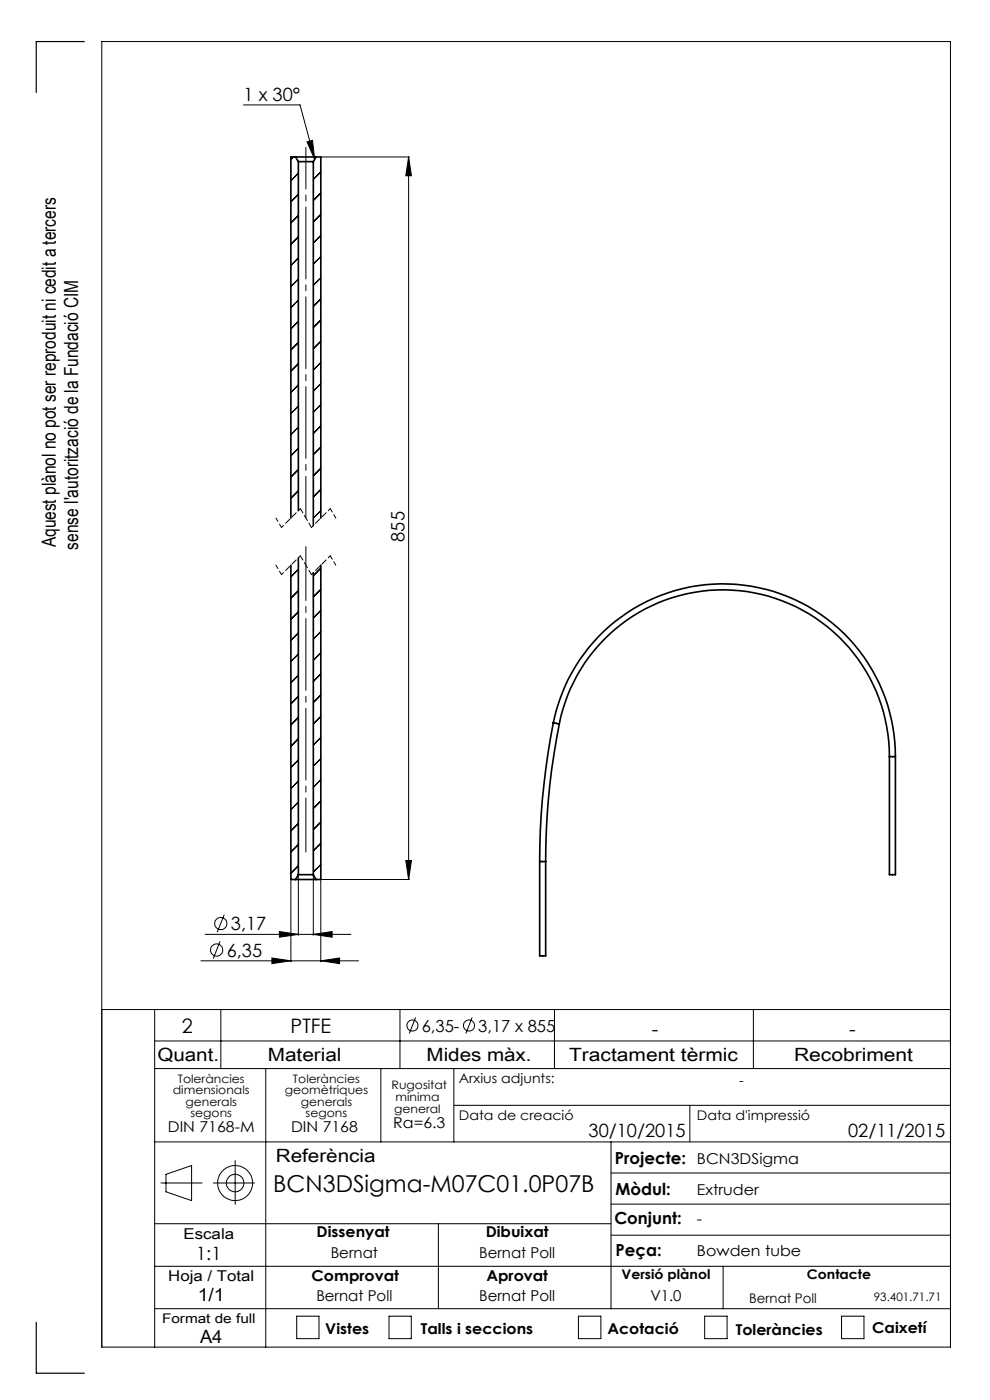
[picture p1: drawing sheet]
<svg xmlns="http://www.w3.org/2000/svg" width="210mm" height="297mm" viewBox="0 0 210 297" stroke-linecap="round" stroke-linejoin="round" font-family="sans-serif">
<g fill="none" stroke="#000" stroke-width=".21">
<path d="M51.6 22.3h12l3.1 11.5M62.3 33.3l-.6 .6M63.3 36.8l-1.6 1.5M65.1 30.1l1.2-.3 .4 4zM68.1 36.5l-1.6 1.6M68.2 33.3h18.7M86.7 33.3v153.3M86.7 33.3l.6 4h-1.2zM63.3 41.2l-1.6 1.6M63.3 45.7l-1.6 1.6M63.3 50.2l-1.6 1.6M63.3 54.7l-1.6 1.6"/>
<path d="M63.3 59.2l-1.6 1.6M68.1 41l-1.6 1.5M68.1 45.5l-1.6 1.6M68.1 49.9l-1.6 1.6M68.1 54.4l-1.6 1.6M68.1 58.9l-1.6 1.6M63.3 68.2l-1.6 1.6M63.3 72.7l-1.6 1.6M63.3 77.1l-1.6 1.6M63.3 63.7l-1.6 1.6M68.1 63.4l-1.6 1.6M68.1 67.9l-1.6 1.6"/>
<path d="M68.1 72.4l-1.6 1.6M68.1 76.9l-1.6 1.6M63.3 81.7l-1.6 1.6M63.3 90.6l-1.6 1.6M63.3 99.6l-1.6 1.6M63.3 86.1l-1.6 1.6M63.3 95.1l-1.6 1.6M68.1 81.4l-1.6 1.6M68.1 85.9l-1.6 1.6M68.1 90.3l-1.6 1.7M68.1 94.9l-1.6 1.5M68.1 99.3l-1.6 1.6"/>
<path d="M63.3 104.1l-1.6 1.6M68.1 103.8l-1.6 1.6M68.1 108.3l-1.6 1.6M63.3 125.3l-1.6 1.6M63.3 129.8l-1.6 1.6M63.3 134.3l-1.6 1.6M63.3 120.8l-1.6 1.6M63.3 138.7l-1.6 1.6M68.1 120.5l-1.6 1.6M68.1 125l-1.6 1.6M68.1 129.5l-1.6 1.6M68.1 134l-1.6 1.6"/>
<path d="M68.1 138.5l-1.6 1.6M63.3 143.3l-1.6 1.5M63.3 147.7l-1.6 1.6M63.3 152.2l-1.6 1.6M63.3 156.7l-1.6 1.6M68.1 143l-1.6 1.6M68.1 147.5l-1.6 1.5M68.1 152l-1.6 1.6M68.1 156.5l-1.6 1.5M63.3 161.2l-1.6 1.6M63.3 165.7l-1.6 1.6M63.3 170.2l-1.6 1.6"/>
<path d="M63.3 174.7l-1.6 1.6M63.3 179.2l-1.6 1.6M68.1 160.9l-1.6 1.6M68.1 165.4l-1.6 1.6M68.1 169.9l-1.6 1.6M68.1 174.4l-1.6 1.6M68.1 178.9l-1.6 1.6M43.5 198.2h30.9M46.7 199.7l-1.5 3.7M47.6 194.1l-1.5 3.7M59.3 197.6l4 .6-4 .6zM61.7 186.8v17.2"/>
<path d="M63.3 185.8v12.6M63.3 183.7l-1.6 1.5M66.5 198.2l3.9-.6v1.2zM66.5 185.8v12.6M68.1 186.8v17.2M68.1 183.4l-1.6 1.6M68.2 186.6h18.7M86.1 182.6h1.2l-.6 4zM21.6 214.2h180M32.8 214.2v71.6M42.6 203.8h33.5M46.8 214.2v12.5"/>
<path d="M57.7 203.2l4 .6-4 .6zM68.1 203.8l3.9-.6v1.2zM84.8 214.2v12.5M88.2 215.9l-1.4 3.3M100.2 215.9l-1.4 3.3M117.6 214.2v12.5M159.8 214.2v12.5M32.8 220.8h168.8M32.8 226.7h168.8M56.4 226.7v59.1M80.8 226.7v15.5M96.3 226.7v15.5"/>
<path d="M96.3 234.5h105.3M146.3 234.5v7.7M32.8 259.6h96.8M32.8 242.2h168.8M34.1 251h8.8M35.2 249.1l5.4-1.8v7.4l-5.4-1.9zM45.3 251h8.7M49.9 246.2v9.3M93 259.6v18M129.6 242.2v35.4M129.6 255.4h72M129.6 248.8h72"/>
<path d="M32.8 277.6h168.8M32.8 268.6h168.8M62.9 279.2h4.8v4.8h-4.8zM82.5 279.2h4.7v4.8h-4.7zM122.7 279.2h4.8v4.8h-4.8zM129.6 262h72M149.5 279.2h4.7v4.8h-4.7zM153.4 268.6v9M178.5 279.2h4.8v4.8h-4.8zM21.6 285.8h180v-277h-180v277"/>
<circle cx="46.8" cy="195.9" r="1.29"/>
<circle cx="45.9" cy="201.5" r="1.29"/>
<circle cx="87.5" cy="217.6" r="1.18"/>
<circle cx="99.5" cy="217.6" r="1.18"/>
<circle cx="49.9" cy="251" r="3.7"/>
<circle cx="49.9" cy="251" r="1.86"/>
</g>
<path d="M64.9 180.8v-64.8" fill="none" stroke="#000" stroke-width=".21" stroke-dasharray="15.2 1.3 1.3 1.3" stroke-dashoffset="3.8"/>
<path d="M64.9 109.9v-78.6" fill="none" stroke="#000" stroke-width=".21" stroke-dasharray="15.2 1.3 1.3 1.3" stroke-dashoffset="6.4"/>
<path d="M59.7 111.9l-1.2-2M71.2 119.9l-1.1-2M71.2 109.9l-1.1-2M59.7 121.9l-1.2-2" fill="none" stroke="#000" stroke-width=".21" stroke-dasharray="1.3 .6" stroke-dashoffset=".4"/>
<path d="M63.7 117.9l-4 4M63.7 107.9l-4 4M70.1 117.9l-4 4M70.1 107.9l-4 4" fill="none" stroke="#000" stroke-width=".21" stroke-dasharray="1.3 .6" stroke-dashoffset=".7"/>
<path d="M66.1 111.9l-2.4-4M66.1 121.9l-2.4-4" fill="none" stroke="#000" stroke-width=".21" stroke-dasharray="1.3 .6" stroke-dashoffset=".2"/>
<path d="M17.9 8.8h-10.2v10.8M7.7 280.5v10.8h10.2" fill="none" stroke="#000" stroke-width=".25"/>
<g fill="#000">
<path d="M65.1 30.1l1.2-.3 .4 4z"/>
<path d="M59.3 197.6l4 .6-4 .6zM66.5 198.2l3.9-.6v1.2z"/>
<path d="M86.1 182.6h1.2l-.6 4zM86.7 33.3l.6 4h-1.2z"/>
<path d="M57.7 203.2l4 .6-4 .6zM68.1 203.8l3.9-.6v1.2z"/>
</g>
<g fill="none" stroke="#000" stroke-width=".35">
<path d="M62.7 33.3h4.3M62.7 33.3h-1v76.6M62.7 33.3l.6 1M63.3 34.3h3.2M63.3 34.3v74M66.5 34.3v77.2M67 33.3h1.1v76.6M67 33.3l-.5 1M61.7 119.9v66.7h1M63.3 118.3v67.3M68.1 119.9v66.7h-1.1M66.5 121.5v64.1"/>
<path d="M117.4 153.3a36.6 36.6 0 0 1 39.5-29.3 36.6 36.6 0 0 1 33 36.5M117.4 153.3a155.4 155.4 0 0 0-2.9 29.5M117.4 153.3l1.2 .3M118.6 153.6a35.4 35.4 0 0 1 38.2-28.3 35.4 35.4 0 0 1 31.9 35.2M118.6 153.6a145.6 145.6 0 0 0-2.9 29.2M188.7 160.5v25.1h1.2v-25.1M188.7 160.5h1.2M62.7 186.6h4.3M63.3 185.6h3.2M63.3 185.6l-.6 1M66.5 185.6l.5 1M114.5 182.8v20h1.2v-20"/>
<path d="M114.5 182.8h1.2"/>
</g>
<text font-size="4.9" x="58" y="253">BCN3DSigma-M07C01.0P07B</text>
<g font-size="4.2">
<text x="38.6" y="219">2</text>
<text x="61.6" y="219.2">PTFE</text>
<text x="138.3" y="219.7">-</text>
<text x="180.1" y="219.7">-</text>
</g>
<g font-size="4.1">
<text x="11.9" y="116.1" transform="rotate(-90 11.9 116.1)">Aquest plànol no pot ser reproduit ni cedit a tercers</text>
<text x="16.6" y="116.6" transform="rotate(-90 16.6 116.6)">sense l'autorització de la Fundació CIM</text>
</g>
<g font-size="3.9">
<text x="51.7" y="21.4">1 x 30°</text>
<text x="85.8" y="114.9" transform="rotate(-90 85.8 114.9)">855</text>
<text x="49" y="197.4">3,17</text>
<text x="48.1" y="203">6,35</text>
<text x="33.4" y="225">Quant.</text>
<text x="56.8" y="225">Material</text>
<text x="90.5" y="225">Mides màx.</text>
<text x="120.7" y="225">Tractament tèrmic</text>
<text x="168.4" y="225">Recobriment</text>
<text x="124.8" y="241.3">30/10/2015</text>
<text x="179.9" y="241.3">02/11/2015</text>
<text x="58.5" y="246.5">Referència</text>
<text x="41.6" y="267.2">1:1</text>
<text x="41.9" y="276.1">1/1</text>
<text x="42.4" y="284.9">A4</text>
</g>
<g font-size="3.5">
<text x="89.4" y="218.9">6,35-</text>
<text x="101.5" y="218.9">3,17 x 855</text>
<text x="130.5" y="246.8">Projecte:</text>
<text x="130.6" y="253.4">Mòdul:</text>
<text x="130.3" y="259.8">Conjunt:</text>
<text x="130.6" y="266.4">Peça:</text>
</g>
<g font-size="3.2">
<text x="83.4" y="239.3">Ra=6.3</text>
<text x="35.6" y="240.1">DIN 7168-M</text>
<text x="61.7" y="240.1">DIN 7168</text>
<text x="147.8" y="246.8">BCN3DSigma</text>
<text x="147.8" y="253.4">Extruder</text>
<text x="38.9" y="262.9">Escala</text>
<text x="67.2" y="262.5">Dissenyat</text>
<text x="103" y="262.5">Dibuixat</text>
<text x="147.8" y="259.8">-</text>
<text x="70.2" y="266.8">Bernat</text>
<text x="101.6" y="266.8">Bernat Poll</text>
<text x="147.8" y="266.4">Bowden tube</text>
<text x="35.7" y="271.7">Hoja / Total</text>
<text x="66.1" y="271.7">Comprovat</text>
<text x="103.2" y="271.7">Aprovat</text>
<text x="67.1" y="276.1">Bernat Poll</text>
<text x="101.6" y="276.1">Bernat Poll</text>
<text x="138" y="276.1">V1.0</text>
<text x="69" y="283.1">Vistes</text>
<text x="89.3" y="283.1">Talls i seccions</text>
<text x="128.8" y="283.1">Acotació</text>
<text x="156.1" y="283.2">Toleràncies</text>
<text x="185" y="282.8">Caixetí</text>
</g>
<g font-size="2.8">
<text x="97.3" y="229.6">Arxius adjunts:</text>
<text x="156.8" y="230.2">-</text>
<text x="97.3" y="237.7">Data de creació</text>
<text x="147.8" y="237.7">Data d'impressió</text>
<text x="131.8" y="271.4">Versió plànol</text>
<text x="171.2" y="271.4">Contacte</text>
<text x="34.4" y="280.7">Format de full</text>
<text x="158.9" y="276.3">Bernat Poll</text>
</g>
<g font-size="2.5">
<text x="36.7" y="232.1">dimensionals</text>
<text x="37.7" y="229.6">Toleràncies</text>
<text x="60.4" y="232.1">geomètriques</text>
<text x="62.1" y="229.6">Toleràncies</text>
<text x="83.1" y="231">Rugositat</text>
<text x="83.9" y="233.5">mínima</text>
<text x="39.4" y="234.6">generals</text>
<text x="40.4" y="237.1">segons</text>
<text x="63.8" y="234.6">generals</text>
<text x="64.8" y="237.1">segons</text>
<text x="83.6" y="236.2">general</text>
<text x="185.4" y="276.1">93.401.71.71</text>
</g>
</svg>
